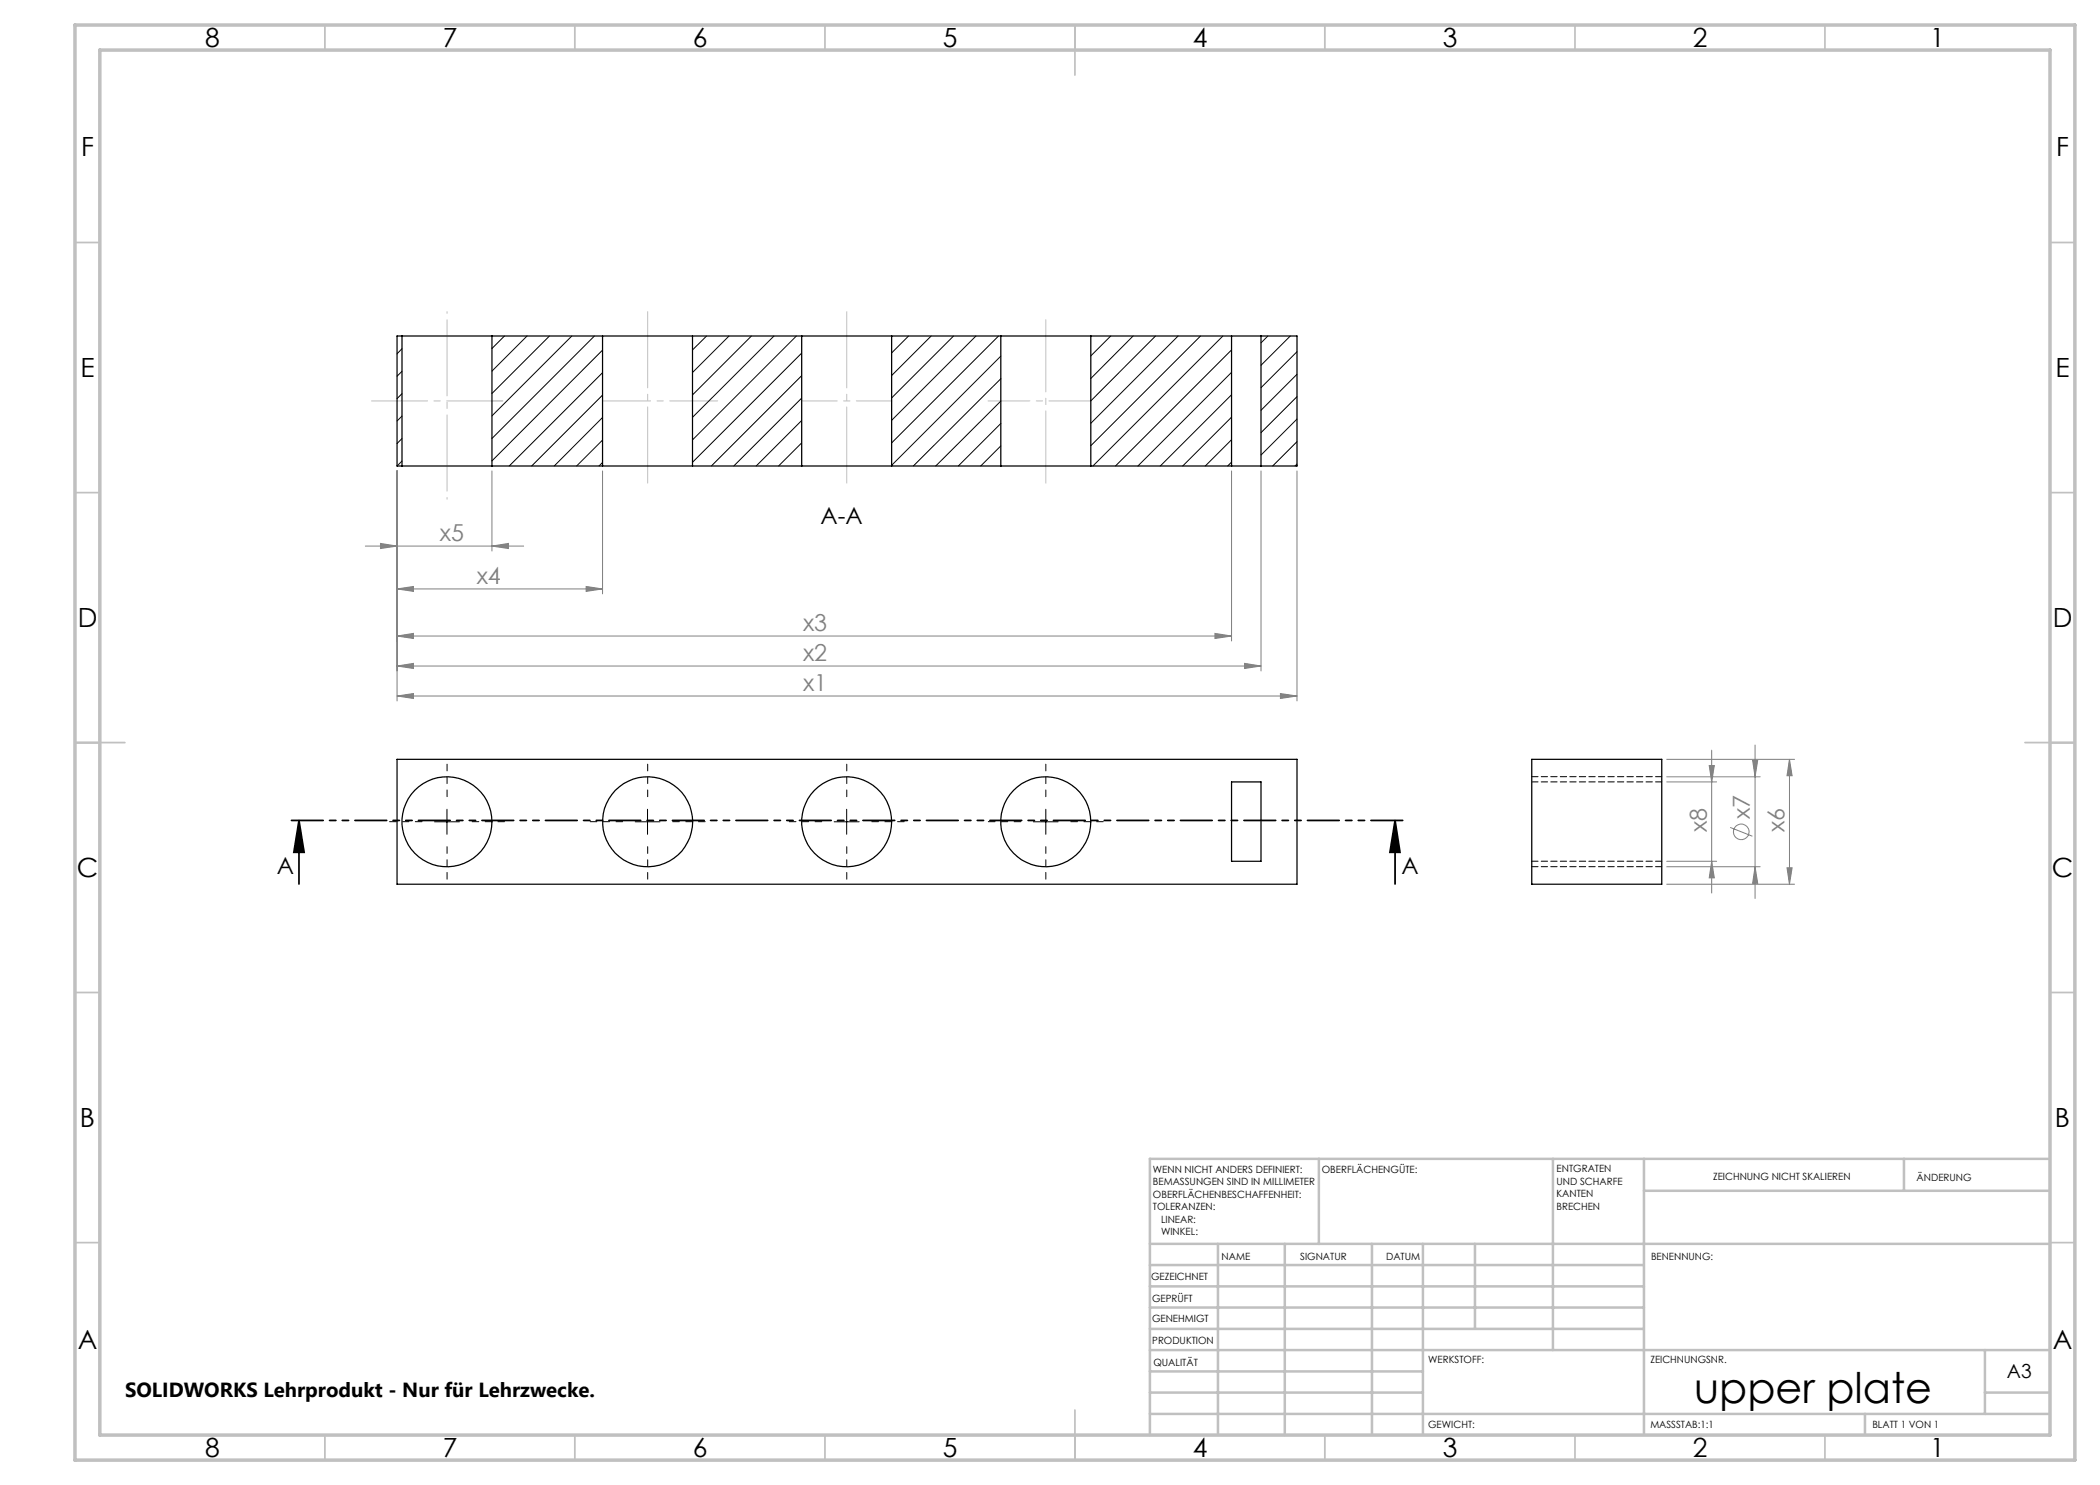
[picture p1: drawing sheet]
<svg xmlns="http://www.w3.org/2000/svg" width="420mm" height="297mm" viewBox="0 0 420 297" stroke-linecap="round" stroke-linejoin="round" font-family="sans-serif">
<g fill="none" stroke="#808080" stroke-width=".2">
<path d="M79.4 94.2v46M98.4 94.2v16M120.5 94.2v24.6M246.3 94.2v34M252.2 94.2v40M259.4 94.2v46M73.1 109.2h31.6M76.1 108.7l3.3 .5-3.3 .5zM79.4 117.8l3.3-.5v1zM79.4 117.8h41.1M98.4 109.2l3.3-.5v1zM117.2 117.3l3.3 .5-3.3 .5z"/>
<path d="M79.4 139.2l3.3-.5v1zM79.4 127.2l3.3-.5v1zM79.4 133.2l3.3-.5v1zM79.4 139.2h180M79.4 127.2h166.9M79.4 133.2h172.8M243 126.7l3.3 .5-3.3 .5zM248.9 132.7l3.3 .5-3.3 .5zM256.1 138.7l3.3 .5-3.3 .5zM333.3 151.9h25.6M333.3 156.4h10M333.3 155.4h18.7"/>
<path d="M341.8 153.1h1.1l-.6 3.3zM342.3 150v28.6M350.5 152h1l-.5 3.4zM351 149v30.7M357.9 151.9l.5 3.2h-1zM357.9 151.9v24.9M333.3 176.8h25.6M333.3 172.3h10M333.3 173.4h18.7M342.3 172.3l.6 3.3h-1.1zM346 165.5l4.5 1.7M351 173.4l.5 3.3h-1z"/>
<path d="M357.4 173.6h1l-.5 3.2z"/>
<circle cx="348.3" cy="166.4" r="1.55"/>
</g>
<path d="M59.8 164.1l1 6.4h-2zM59.8 164.1v12.7M279 164.1l1 6.4h-2zM279 164.1v12.7" fill="none" stroke="#000" stroke-width=".35"/>
<g fill="none" stroke="#000" stroke-width=".2" stroke-dasharray="15.2 1.3 1.3 1.3" stroke-dashoffset="13.9">
<path d="M89.4 159.3v-6.5M129.5 159.3v-6.5M169.4 159.3v-6.5M209.2 159.3v-6.5M84.4 164.3h-6.5M89.4 169.3v6.5M94.4 164.3h6.5M124.5 164.3h-6.5M129.5 169.3v6.5M134.5 164.3h6.5M164.4 164.3h-6.5M169.4 169.3v6.5"/>
<path d="M174.4 164.3h6.5M204.2 164.3h-6.5M209.2 169.3v6.5M214.2 164.3h6.5"/>
</g>
<path d="M86.9 164.4h5M89.4 161.9v5M127 164.4h5M129.5 161.9v5M166.8 164.4h5M169.3 161.9v5M206.7 164.4h4.9M209.2 161.9v5" fill="none" stroke="#000" stroke-width=".2"/>
<path d="M281 164.1h-223.2" fill="none" stroke="#000" stroke-width=".35" stroke-dasharray="6.3 1.3 1.3 1.3 1.3 1.3" stroke-dashoffset="-.5"/>
<path d="M89.4 99.9v-37.6" fill="none" stroke="#c0c0c0" stroke-width=".2" stroke-dasharray="15.2 1.3 1.3 1.3" stroke-dashoffset="-1.6"/>
<path d="M74.3 80.2h26.3" fill="none" stroke="#c0c0c0" stroke-width=".2" stroke-dasharray="15.2 1.3 1.3 1.3" stroke-dashoffset="4"/>
<path d="M129.5 62.3v34.3M169.4 62.3v34.3M100.6 80.2h-2.2" fill="none" stroke="#c0c0c0" stroke-width=".2" stroke-dasharray="15.2 1.3 1.3 1.3"/>
<path d="M209.2 63.9v32.7" fill="none" stroke="#c0c0c0" stroke-width=".2" stroke-dasharray="15.2 1.3 1.3 1.3" stroke-dashoffset=".8"/>
<path d="M120.5 80.2h23" fill="none" stroke="#c0c0c0" stroke-width=".2" stroke-dasharray="15.2 1.3 1.3 1.3" stroke-dashoffset="5.6"/>
<path d="M160.4 80.2h17.9" fill="none" stroke="#c0c0c0" stroke-width=".2" stroke-dasharray="15.2 1.3 1.3 1.3" stroke-dashoffset="8.1"/>
<path d="M197.6 80.2h20.6" fill="none" stroke="#c0c0c0" stroke-width=".2" stroke-dasharray="15.2 1.3 1.3 1.3" stroke-dashoffset="6.9"/>
<g fill="none" stroke="#c0c0c0" stroke-width=".35">
<path d="M65 5v5M115 5v5M165 5v5M215 5v10M265 5v5M315 5v5M365 5v5M15 48.5h5M410 48.5h5M15 98.5h5M410 98.5h5M15 148.5h10"/>
<path d="M405 148.5h10M15 198.5h5M410 198.5h5M15 248.5h5M410 248.5h5M65 287v5M115 287v5M165 287v5M215 282v10M265 287v5M315 287v5M365 287v5"/>
</g>
<g fill="none" stroke="#c0c0c0" stroke-width=".5">
<path d="M263.8 231.8v17M310.6 231.8v38.2M328.8 231.8v55.2M328.8 238.2h81.2M380.8 231.8v6.4M410 231.8h-180v55.2M230 248.8h180M230 257.3h98.8M230 253h98.8M243.6 248.8v38.2M257 248.8v38.2M274.4 248.8v38.2"/>
<path d="M284.6 248.8v38.2M295 248.8v17M230 265.8h98.8M230 261.5h98.8M230 278.5h54.6M230 274.3h54.6M230 270h180M397 278.5h13M397 270v12.8M230 282.8h180M373 282.8v4.2"/>
</g>
<path d="M15 5h400v287h-400zM20 10h390v277h-390z" fill="none" stroke="#c0c0c0" stroke-width=".7"/>
<path d="M279 164.1l1 6.4h-2zM59.8 164.1l1 6.4h-2z" fill="#000"/>
<g fill="#808080">
<path d="M256.1 138.7l3.3 .5-3.3 .5zM79.4 139.2l3.3-.5v1zM243 126.7l3.3 .5-3.3 .5zM79.4 127.2l3.3-.5v1zM117.2 117.3l3.3 .5-3.3 .5zM79.4 117.8l3.3-.5v1zM248.9 132.7l3.3 .5-3.3 .5zM79.4 133.2l3.3-.5v1z"/>
<path d="M76.1 108.7l3.3 .5-3.3 .5zM98.4 109.2l3.3-.5v1z"/>
<path d="M357.4 173.6h1l-.5 3.2zM357.9 151.9l.5 3.2h-1z"/>
<path d="M341.8 153.1h1.1l-.6 3.3zM342.3 172.3l.6 3.3h-1.1zM350.5 152h1l-.5 3.4zM351 173.4l.5 3.3h-1z"/>
</g>
<g fill="none" stroke="#000" stroke-width=".25">
<path d="M80.4 67.2h18M80.4 67.2h-1v26h1M80.4 67.2v26M98.4 67.2h22.1M98.4 67.2v26M120.5 67.2h18M120.5 67.2v26M138.5 67.2h21.8M138.5 67.2v26M160.3 67.2h18M160.3 67.2v26M178.3 67.2v26"/>
<path d="M178.3 67.2h21.9M200.2 67.2h18M200.2 67.2v26M218.2 67.2h41.2v26h-41.2M218.2 67.2v26M246.3 67.2v26M252.2 67.2v26M80.4 93.2h18M98.4 93.2h22.1M120.5 93.2h18M138.5 93.2h21.8M160.3 93.2h18"/>
<path d="M178.3 93.2h21.9M200.2 93.2h18M79.4 151.9h180v24.9h-180zM246.3 156.4h5.9v15.9h-5.9zM306.4 151.9h26v24.9h-26z"/>
<circle cx="89.4" cy="164.4" r="9"/>
<circle cx="129.5" cy="164.4" r="9"/>
<circle cx="169.3" cy="164.4" r="9"/>
<circle cx="209.2" cy="164.4" r="9"/>
</g>
<path d="M332.4 156.4h-26M332.4 155.3h-26M306.4 173.3h26M332.4 172.2h-26" fill="none" stroke="#000" stroke-width=".2" stroke-dasharray="1.3 .6"/>
<g fill="none" stroke="#000" stroke-width=".2">
<path d="M80.4 69.7l-1 1.1M80.4 74.3l-1 .9M80.4 78.7l-1 1M100.9 67.2l-2.5 2.5M105.4 67.2l-7 7M109.9 67.2l-11.5 11.5M114.4 67.2l-16 16M118.9 67.2l-20.5 20.5M120.5 70l-22.1 22.2M120.5 74.5l-18.7 18.7M120.5 79l-14.2 14.2M141.3 67.2l-2.8 2.8"/>
<path d="M145.8 67.2l-7.3 7.3M150.3 67.2l-11.8 11.8M154.8 67.2l-16.3 16.3M159.3 67.2l-20.8 20.8M160.3 70.6l-21.8 21.9M160.3 75.1l-18 18.1M160.3 79.6l-13.5 13.6M181.7 67.2l-3.4 3.4M186.2 67.2l-7.9 7.9M190.7 67.2l-12.4 12.4M195.2 67.2l-16.9 16.9M199.7 67.2l-21.4 21.4"/>
<path d="M200.2 71.2l-21.9 21.9M200.2 75.7l-17.5 17.5M222.1 67.2l-3.9 4M226.6 67.2l-8.4 8.5M231.1 67.2l-12.9 13M235.6 67.2l-17.4 17.5M240.1 67.2l-21.9 21.9M244.6 67.2l-26 26M246.3 74.5l-18.7 18.7M246.3 78.9l-14.2 14.3M246.3 70l-23.2 23.2M253.6 67.2l-1.4 1.4"/>
<path d="M258.1 67.2l-5.9 5.9M259.4 70.3l-7.2 7.2M259.4 74.9l-7.2 7.2M259.4 79.3l-7.2 7.2M80.4 83.2l-1 1M80.4 87.7l-1 1M80.4 92.2l-1 1M120.5 83.5l-9.7 9.7M120.5 88l-5.2 5.2M120.5 92.5l-.7 .7M160.3 93.1l-.1 .1M160.3 84.1l-9.1 9.1"/>
<path d="M160.3 88.6l-4.6 4.6M200.2 80.2l-13.1 13M200.2 84.7l-8.5 8.5M200.2 89.2l-4.1 4M246.3 83.4l-9.8 9.8M246.3 92.4l-.8 .8M246.3 87.9l-5.2 5.3M259.4 83.8l-7.2 7.2M259.4 88.3l-4.9 4.9M259.4 92.8l-.4 .4"/>
</g>
<text font-size="8.5" x="338.8" y="280.6">upper plate</text>
<g font-size="5.3">
<text x="41" y="9.5">8</text>
<text x="88.5" y="9.5">7</text>
<text x="138.5" y="9.5">6</text>
<text x="188.5" y="9.5">5</text>
<text x="238.5" y="9.5">4</text>
<text x="288.5" y="9.5">3</text>
<text x="338.5" y="9.5">2</text>
<text x="386" y="9.5">1</text>
<text x="16.2" y="31.2">F</text>
<text x="411.2" y="31.2">F</text>
<text x="16.1" y="75.5">E</text>
<text x="411.1" y="75.5">E</text>
<text x="15.5" y="125.5">D</text>
<text x="410.5" y="125.5">D</text>
<text x="15.4" y="175.5">C</text>
<text x="410.4" y="175.5">C</text>
<text x="16" y="225.5">B</text>
<text x="411" y="225.5">B</text>
<text x="15.5" y="269.7">A</text>
<text x="410.5" y="269.7">A</text>
<text x="41" y="291.5">8</text>
<text x="88.5" y="291.5">7</text>
<text x="138.5" y="291.5">6</text>
<text x="188.5" y="291.5">5</text>
<text x="238.5" y="291.5">4</text>
<text x="288.5" y="291.5">3</text>
<text x="338.5" y="291.5">2</text>
<text x="386" y="291.5">1</text>
</g>
<g font-size="4.7">
<text x="164.1" y="104.7">A-A</text>
<text x="55.3" y="174.8">A</text>
<text x="280.3" y="174.8">A</text>
</g>
<g font-size="4.7" fill="#808080">
<text x="88" y="108.2">x5</text>
<text x="95.3" y="116.8">x4</text>
<text x="160.6" y="126.2">x3</text>
<text x="160.6" y="132.2">x2</text>
<text x="160.6" y="138.2">x1</text>
<text x="341.3" y="166.4" transform="rotate(-90 341.3 166.4)">x8</text>
<text x="350" y="163.8" transform="rotate(-90 350 163.8)">x7</text>
<text x="356.9" y="166.4" transform="rotate(-90 356.9 166.4)">x6</text>
</g>
<text font-size="4.1" x="25" y="279.3">SOLIDWORKS Lehrprodukt - Nur für Lehrzwecke.</text>
<text font-size="3.9" x="401.4" y="275.6">A3</text>
<g font-size="2">
<text x="230.6" y="234.6">WENN NICHT ANDERS DEFINIERT:</text>
<text x="230.6" y="237.1">BEMASSUNGEN SIND IN MILLIMETER</text>
<text x="230.6" y="239.6">OBERFLÄCHENBESCHAFFENHEIT:</text>
<text x="264.4" y="234.6">OBERFLÄCHENGÜTE:</text>
<text x="311.3" y="234.5">ENTGRATEN</text>
<text x="311.3" y="237">UND SCHARFE</text>
<text x="311.3" y="239.5">KANTEN</text>
<text x="342.6" y="236">ZEICHNUNG NICHT SKALIEREN</text>
<text x="383.3" y="236.2">ÄNDERUNG</text>
<text x="230.6" y="242.1">TOLERANZEN:</text>
<text x="232.2" y="244.6">LINEAR:</text>
<text x="311.3" y="242">BRECHEN</text>
<text x="232.2" y="247.1">WINKEL:</text>
<text x="244.3" y="252">NAME</text>
<text x="260" y="251.9">SIGNATUR</text>
<text x="277.2" y="251.9">DATUM</text>
<text x="330.2" y="251.9">BENENNUNG:</text>
<text x="230.2" y="256.1">GEZEICHNET</text>
<text x="230.4" y="260.3">GEPRÜFT</text>
<text x="230.4" y="264.4">GENEHMIGT</text>
<text x="230.5" y="268.8">PRODUKTION</text>
<text x="230.7" y="273.1">QUALITÄT</text>
<text x="285.6" y="272.5">WERKSTOFF:</text>
<text x="330.1" y="272.5">ZEICHNUNGSNR.</text>
<text x="285.6" y="285.5">GEWICHT:</text>
<text x="330.1" y="285.6">MASSSTAB:1:1</text>
<text x="374.5" y="285.6">BLATT 1 VON 1</text>
</g>
</svg>
